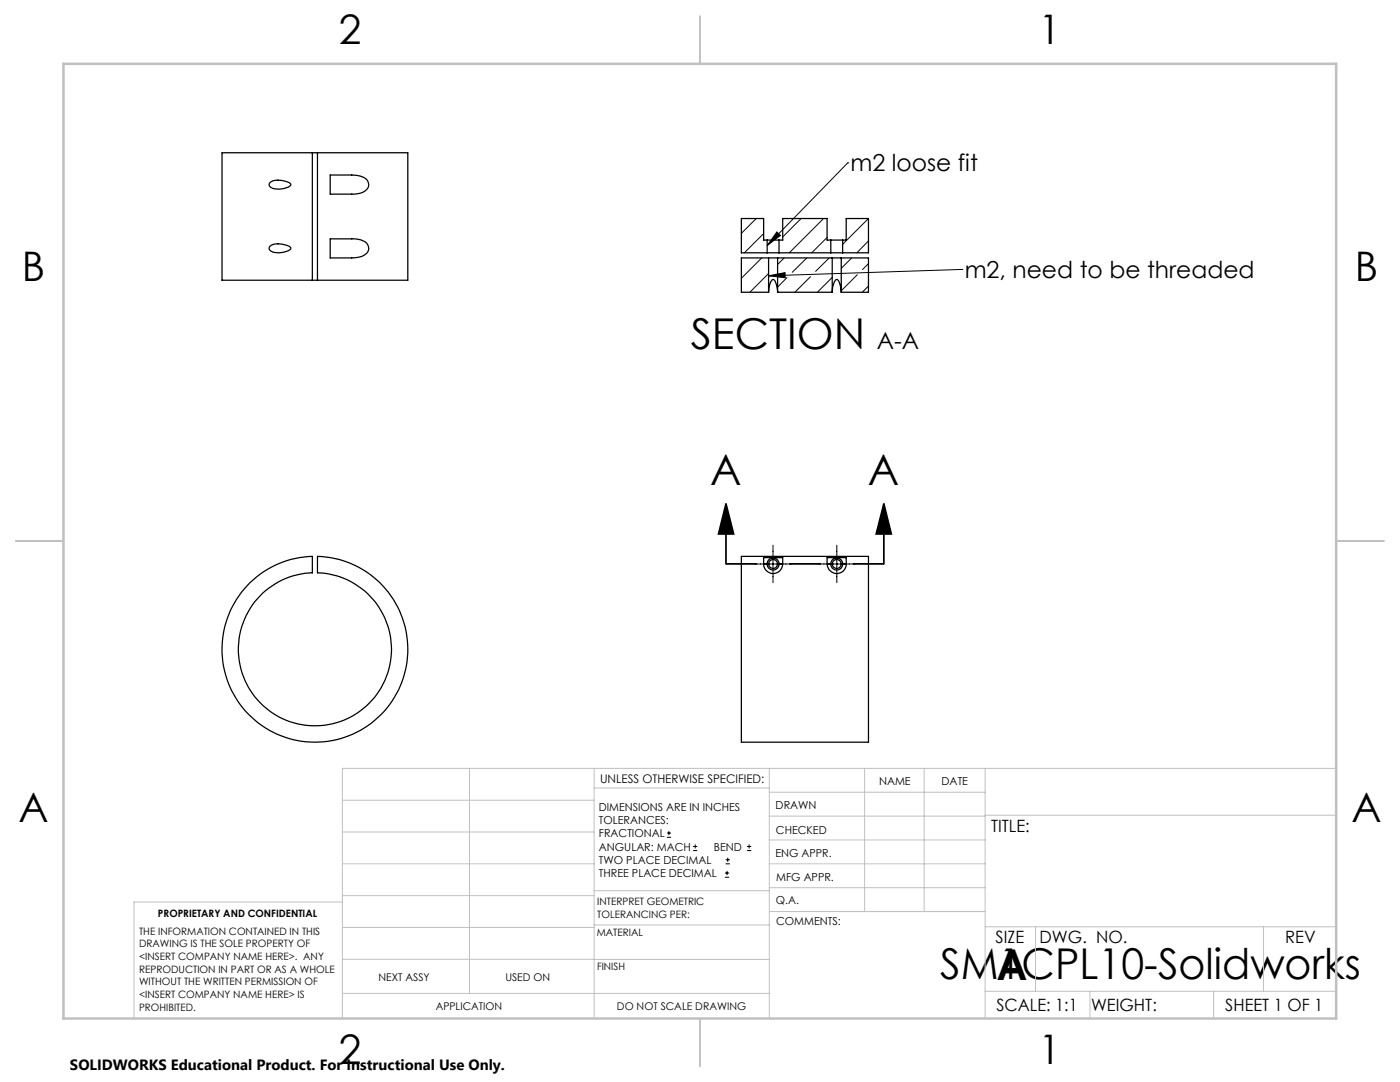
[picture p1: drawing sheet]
<svg xmlns="http://www.w3.org/2000/svg" width="279mm" height="216mm" viewBox="0 0 279 216" stroke-linecap="round" stroke-linejoin="round" font-family="sans-serif">
<g fill="none" stroke="#000" stroke-width=".25">
<path d="M53.9 36.4a3.9 3.9 0 0 1 4.1 .4v.1a3.7 3.7 0 0 1-4.2 .3l-.1-.3zM62.3 30.5h-18v25.4h18M62.3 30.5h1.1M62.3 30.5v25.4M63.4 30.5h18v25.4h-18M63.4 30.5v25.4M65.9 34.9h2.2a11.3 11.3 0 0 1 4.5 .5 1.56 1.56 0 0 1 1 1.6 1.56 1.56 0 0 1-1.2 1.4 15.2 15.2 0 0 1-4.8 .3h-1.7zM53.9 49.1a3.9 3.9 0 0 1 4.1 .4v.1a3.7 3.7 0 0 1-4.2 .3l-.1-.3zM62.3 55.9h1.1M65.9 47.7h2.2a12.1 12.1 0 0 1 4.5 .4 1.56 1.56 0 0 1 1 1.6 1.56 1.56 0 0 1-1.2 1.4 21 21 0 0 1-5.9 .4h-.6zM153.1 47.9h2.4M153.1 50.4h2.4"/>
<path d="M153.1 47.9h-.7v-4.3h-4.4v6.8h5.1M153.1 47.9v2.5M153.4 51.5h1.8M153.4 58.3a2.93 2.93 0 0 1 .9-2.5h.1a2.99 2.99 0 0 1 .8 2.5M153.4 51.5v6.8M153.4 51.5h-5.4v6.8h5.4M155.2 51.5v6.8M155.2 51.5h10.9M155.2 58.3h10.9M155.5 47.9h.7v-4.3h8.9v4.3h.7M155.5 50.4h10.3M155.5 47.9v2.5"/>
<path d="M165.8 47.9h2.4M165.8 50.4h2.4M165.8 47.9v2.5M166.1 51.5h1.8M166.1 58.3a2.93 2.93 0 0 1 .9-2.5h.1a2.99 2.99 0 0 1 .8 2.5M166.1 51.5v6.8M167.9 51.5v6.8M167.9 51.5h5.4v6.8h-5.4M168.2 47.9h.7v-4.3h4.4v6.8h-5.1M168.2 47.9v2.5M49.9 116.2a18.6 18.6 0 0 1 12.4-5.2v3.3a15.3 15.3 0 0 0-13.4 21.5 15.3 15.3 0 0 0 25 4.4 15.3 15.3 0 0 0-5.2-24.8l-3-.9-2.3-.2v-3.3a18.5 18.5 0 0 1 17.2 23.8 18.5 18.5 0 0 1-27.4 10.6 18.5 18.5 0 0 1-3.3-29.2zM148 111h25.3v37.1h-25.3z"/>
<path d="M152.4 111.3h3.8v.2a2.31 2.31 0 0 1-1.9 2.9 2.11 2.11 0 0 1-1.9-2.6zM165.1 111.3h3.8v.5a2.07 2.07 0 0 1-2.1 2.6 2.39 2.39 0 0 1-1.7-2.9z"/>
<circle cx="154.3" cy="112.5" r="1.19"/>
<circle cx="154.3" cy="112.5" r=".89"/>
<circle cx="167" cy="112.5" r="1.19"/>
<circle cx="167" cy="112.5" r=".89"/>
</g>
<g fill="none" stroke="#000" stroke-width=".2">
<path d="M169.2 32.5h.1M169.2 32.5l-16.1 16.5M150.9 43.6l-2.9 3M152 51.5l-4 4M152.4 46.6l-3.8 3.8M153.1 50.4h-.1M153.4 54.6l-3.8 3.7M153.4 55l3.3-.6v1zM155 46.3l.8 .7-2.7 2zM155.6 47.9l-.1 .1M156.5 51.5l-1.3 1.3M157.1 55.4l-1.9 1.9"/>
<path d="M159.9 43.6l-3.7 3.7M161 51.5l-2.9 2.8M161.7 55.2l-3.1 3.1M164.4 43.6l-6.9 6.8M165.1 47.4l-3.1 3M165.5 51.5l-2.7 2.7M166.1 55.4l-3 2.9M170 51.5l-2.1 2.1M171.1 54.8l-3.2 3.2M173.3 43.6l-5.1 5.2M173.3 48.1l-2.3 2.3M173.3 52.6l-1.2 1.2"/>
<path d="M173.3 57.1l-1.2 1.2M191.9 53.8h.1M191.9 53.8l-38.5 1.2M150.6 112.5h7.4M154.3 108.8v7.5M163.3 112.5h7.4M167 108.8v7.5M133.1 167.1h.8M133.1 166.2h.8M133.5 165.8v.9M138.3 169.7h.8M138.3 168.9h.8"/>
<path d="M138.7 168.5v.8M144.7 175h.8M144.7 174.2h.8M144.8 172.4h.9M144.8 171.6h.9M145.1 173.8v.8M145.2 171.1v.9M149.1 169.7h.8M149.1 168.9h.8M149.5 168.5v.8"/>
</g>
<path d="M144.9 100.5l1.5 6h-3zM144.9 100.5v12M176.4 100.5l1.5 6h-3zM176.4 100.5v12" fill="none" stroke="#000" stroke-width=".35"/>
<path d="M176.4 112.5h-31.5" fill="none" stroke="#000" stroke-width=".35" stroke-dasharray="6.3 1.3 1.3 1.3 1.3 1.3" stroke-dashoffset=".1" stroke-linecap="butt"/>
<g fill="none" stroke="#c0c0c0" stroke-width=".2">
<path d="M68.3 159.7h50.3M93.7 153.3v44.9M118.6 153.3v49.9M118.6 157.2h34.9M153.5 153.3v49.9M153.5 158.1h43.1M172.5 153.3v28.6M184.4 153.3v28.6M196.6 153.3v49.9M266.7 153.3h-198.4v49.9M68.3 178.7h50.3M68.3 172.4h50.3"/>
<path d="M68.3 166h50.3M68.3 180h-41.6v23.2M118.6 177.7h35M153.5 167.6h43.1M153.5 162.8h43.1M153.5 172.4h43.1M153.5 177.1h43.1M196.6 162.7h70.1M68.3 198.2h85.2M68.3 191.4l85.2 .1M68.3 185.1h50.3M118.6 184.6h35"/>
<path d="M153.6 181.9h43M196.6 197.8h70.1M196.6 184.9h70.1M206.7 184.9v12.9M217.5 197.8v5.4M242.2 197.8v5.4M252.2 184.9v12.9"/>
</g>
<path d="M139.7 3.2v9.5M3.1 107.9h9.6M266.7 107.9h9.5M139.7 203.2v9.6" fill="none" stroke="#c0c0c0" stroke-width=".25"/>
<path d="M12.7 12.7h254v190.5h-254z" fill="none" stroke="#c0c0c0" stroke-width=".5"/>
<g fill="#000">
<path d="M155 46.3l.8 .7-2.7 2zM153.4 55l3.3-.6v1z"/>
<path d="M176.4 100.5l1.5 6h-3zM144.9 100.5l1.5 6h-3z"/>
</g>
<g font-size="8.5">
<text x="137.9" y="69.7">SECTION</text>
<text x="141.7" y="96.7">A</text>
<text x="173.2" y="96.7">A</text>
<text x="187.6" y="195.4">SM1CPL10-Solidworks</text>
<text x="198.9" y="195.5">A</text>
</g>
<g font-size="8.1">
<text x="67.6" y="8.9">2</text>
<text x="207.3" y="8.9">1</text>
<text x="4.4" y="56.1">B</text>
<text x="270.4" y="56.1">B</text>
<text x="3.7" y="164.1">A</text>
<text x="269.7" y="164.1">A</text>
<text x="67.6" y="212.4">2</text>
<text x="207.3" y="212.4">1</text>
</g>
<g font-size="4.7">
<text x="169.7" y="34.2">m2 loose fit</text>
<text x="192.5" y="55.5">m2, need to be threaded</text>
<text x="175" y="69.7">A-A</text>
</g>
<g font-size="3.4">
<text x="197.8" y="166">TITLE:</text>
<text x="198.7" y="188.1">SIZE</text>
<text x="207.5" y="188.1">DWG. NO.</text>
<text x="256.5" y="188.2">REV</text>
<text x="198.8" y="201.7">SCALE: 1:1</text>
<text x="217.7" y="201.8">WEIGHT:</text>
<text x="244.5" y="201.7">SHEET 1 OF 1</text>
</g>
<text font-size="3" x="14" y="213.5">SOLIDWORKS Educational Product. For Instructional Use Only.</text>
<text font-size="2.4" x="119.8" y="156.2">UNLESS OTHERWISE SPECIFIED:</text>
<g font-size="2.2">
<text x="119.5" y="161.8">DIMENSIONS ARE IN INCHES</text>
<text x="154.8" y="161.4">DRAWN</text>
<text x="175.4" y="156.6">NAME</text>
<text x="187.9" y="156.7">DATE</text>
<text x="119.5" y="164.4">TOLERANCES:</text>
<text x="119.5" y="167.1">FRACTIONAL</text>
<text x="154.9" y="166.3">CHECKED</text>
<text x="119.5" y="169.7">ANGULAR: MACH</text>
<text x="119.5" y="172.4">TWO PLACE DECIMAL</text>
<text x="142.5" y="169.7">BEND</text>
<text x="154.8" y="171">ENG APPR.</text>
<text x="119.5" y="175">THREE PLACE DECIMAL</text>
<text x="154.9" y="175.7">MFG APPR.</text>
<text x="154.9" y="180.4">Q.A.</text>
<text x="154.9" y="184.6">COMMENTS:</text>
</g>
<g font-size="2.1">
<text x="75.5" y="195.7">NEXT ASSY</text>
<text x="100.9" y="195.7">USED ON</text>
<text x="86.9" y="201.5">APPLICATION</text>
<text x="123.1" y="201.6">DO NOT SCALE DRAWING</text>
</g>
<g font-size="2">
<text x="31.5" y="182.9">PROPRIETARY AND CONFIDENTIAL</text>
<text x="119.2" y="180.6">INTERPRET GEOMETRIC</text>
<text x="119.2" y="183.1">TOLERANCING PER:</text>
<text x="27.8" y="186.5">THE INFORMATION CONTAINED IN THIS</text>
<text x="27.8" y="189">DRAWING IS THE SOLE PROPERTY OF</text>
<text x="27.8" y="191.6">&lt;INSERT COMPANY NAME HERE&gt;. ANY</text>
<text x="119.1" y="186.7">MATERIAL</text>
<text x="27.8" y="194.1">REPRODUCTION IN PART OR AS A WHOLE</text>
<text x="27.8" y="196.6">WITHOUT THE WRITTEN PERMISSION OF</text>
<text x="119.1" y="193.5">FINISH</text>
<text x="27.8" y="199.1">&lt;INSERT COMPANY NAME HERE&gt; IS</text>
<text x="27.8" y="201.7">PROHIBITED.</text>
</g>
</svg>
